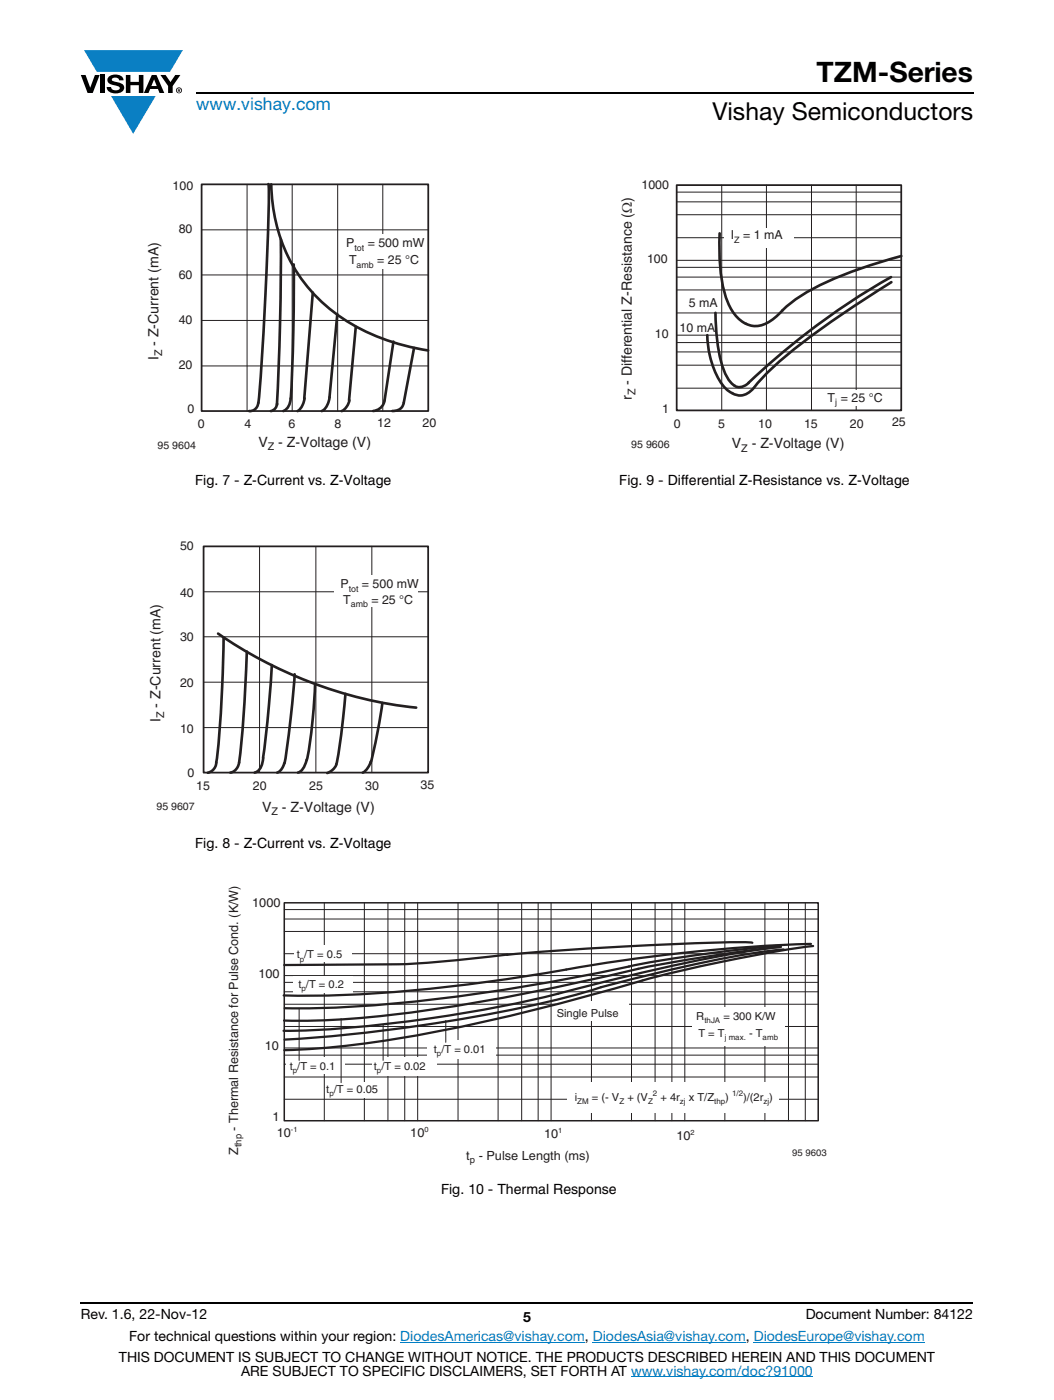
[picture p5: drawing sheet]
<svg xmlns="http://www.w3.org/2000/svg" width="210mm" height="279mm" viewBox="0 0 210 279" stroke-linecap="round" stroke-linejoin="round" font-family="sans-serif">
<g fill="#0a7fc3">
<path d="M16.8 10h19.7l-2.6 4.3h-1.1h-13.5z"/>
<path d="M22.2 19.2h8.9l-4.5 7.5z"/>
</g>
<g fill="#000">
<path d="M16.1 15h1l.9 2.5 .9-2.5h1l-1.4 3.6h-1zM20 15h.9v3.6h-.9zM21.8 15.3a2.1 2.1 0 0 1 2.7 .3l.1 .4h-.8a.79 .79 0 0 0-.7-.5 .79 .79 0 0 0-.8 .4l.2 .3 1 .2a1.08 1.08 0 0 1 1.3 1 1.08 1.08 0 0 1-1.1 1.2 1.73 1.73 0 0 1-2.4-1.2h.9a.96 .96 0 0 0 .8 .6 .96 .96 0 0 0 .9-.4 1.31 1.31 0 0 0-1.2-.6 1.03 1.03 0 0 1-1.1-.6 1.03 1.03 0 0 1 .2-1.1zM25.1 15h.9v1.3h1.7v-1.3h.9v3.6h-.9v-1.6h-1.7v1.6h-.9zM32 15h1l1 1.4 1-1.4h1l-1.6 2.2v1.4h-.9v-1.4z"/>
<path d="M30.7 15.9l.6 1.3h-1.1zM30.3 15l-1.6 3.6h.9l.4-.8h1.5l.3 .8h1l-1.6-3.6z"/>
<path d="M35.6 17.8h.2v.2h-.2zM35.5 17.7v.7h.1v-.3l.4 .3-.2-.3 .2-.2-.1-.2z"/>
<path d="M35.3 18a.46 .46 0 0 1 .9 0 .46 .46 0 0 1-.9 0zM35.1 18a.6 .6 0 0 0 1.2 0 .6 .6 0 0 0-1.2 0z"/>
</g>
<path d="M39.1 18.6h155M16.1 260h178" fill="none" stroke="#000" stroke-width=".36"/>
<path d="M79.9 267.9h36.8M118.3 267.9h30.5M125.9 274.8h36.3M150.4 267.9h34.1" fill="none" stroke="#007ec4" stroke-width=".2"/>
<path d="M40.2 36.8h45.2v45.2h-45.2z" fill="none" stroke="#231f20" stroke-width=".35"/>
<path d="M49.3 36.8v45.2M58.3 36.8v45.2M67.4 36.8v45.2M76.4 36.8v45.2M40.2 54.9h45.2M40.2 45.9h45.2M40.2 73h45.2M40.2 64h45.2" fill="none" stroke="#231f20" stroke-width=".2"/>
<g fill="none" stroke="#231f20" stroke-width=".53">
<path d="M53.5 36.7a387.4 387.4 0 0 1-1 30.5l-.9 13.2M54.1 36.8a32.3 32.3 0 0 0 21.6 30.6 47.1 47.1 0 0 0 9.7 2.5M56 47.7l-.1 17-.7 16.1M58.6 52.8l-.1 14.5-.5 12.2M62.4 58.4l-1.7 21.1M58 79.5a2.57 2.57 0 0 1-1.5 2.5M60.7 79.5a3.6 3.6 0 0 1-1.4 2.5M67.3 62.7l-1.6 16.6a3.6 3.6 0 0 1-1.5 2.7M69.7 79.9a2.96 2.96 0 0 1-1.6 2.1M71 65.2l-1.4 14.7M78.5 68.2l-1.8 11.7a2.49 2.49 0 0 1-2.3 2.1M82.6 69.4l-2.1 11a1.97 1.97 0 0 1-2.2 1.6"/>
<path d="M51.5 80.4a1.69 1.69 0 0 1-1.8 1.6M55.3 80.5l-.4 1-.4 .3-.5 .2"/>
</g>
<path d="M67.7 46.8h14.8v6.9h-14.8z" fill-rule="evenodd" fill="#fff"/>
<path d="M40.6 109h44.8v45.2h-44.8z" fill="none" stroke="#231f20" stroke-width=".35"/>
<path d="M40.6 118.1h44.8M51.8 109v45.2M63 109v45.2M74.2 109v45.2M40.6 136.1h44.8M40.6 127.1h44.8M40.6 145.2h44.8" fill="none" stroke="#231f20" stroke-width=".2"/>
<g fill="none" stroke="#231f20" stroke-width=".53">
<path d="M43.5 126.4a85.8 85.8 0 0 0 39.5 14.8M44.6 127.2v.9a226.2 226.2 0 0 1-1.6 24.7l-.6 1-.9 .4M49.2 130l-.6 12.2-.9 10M54.2 132.7l-.7 9.4-1 9.1M58.8 134.6a198.9 198.9 0 0 1-2 17.7M62.8 136.7a99.4 99.4 0 0 1-1.6 15M68.9 138.5a119.5 119.5 0 0 1-1.9 14.3l-.7 .9-1 .6M47.7 152.2a2.28 2.28 0 0 1-1.8 2M52.5 151.3a2.82 2.82 0 0 1-1.7 2.9M56.7 152.3a2.7 2.7 0 0 1-1.4 1.9M61.2 151.7a3.1 3.1 0 0 1-1.8 2.5M74 152a4 4 0 0 1-1.7 2.2"/>
<path d="M76.3 140.3a106.3 106.3 0 0 1-2.4 12"/>
</g>
<path d="M66.6 114.8h16.7v6.3h-16.7z" fill="#fff"/>
<path d="M135 36.9h44.8v45h-44.8z" fill="none" stroke="#231f20" stroke-width=".35"/>
<g fill="none" stroke="#231f20" stroke-width=".2">
<path d="M135 38.3h44.8M144 36.9v45M152.9 36.9v45M161.9 36.9v45M170.8 36.9v45M135 52h44.8M135 53.4h44.8M135 55.3h44.8M135 57.9h44.8M135 40.3h44.8M135 42.9h44.8M135 47.4h44.8"/>
<path d="M135 66.9h44.8M135 68.4h44.8M135 70.2h44.8M135 72.9h44.8M135 77.5h44.8M135 62.5h44.8"/>
</g>
<path d="M143.6 46.6a34.2 34.2 0 0 0 1.7 14 6.6 6.6 0 0 0 4.5 4.4 5.6 5.6 0 0 0 4.9-1.7 30.6 30.6 0 0 1 11.8-7.7l7.1-2.6 6.2-1.9M177.7 55.3a146.4 146.4 0 0 0-28.7 21.4 2.19 2.19 0 0 1-3.4-.6 18 18 0 0 1-2.6-8.7l-.3-5M177.8 56.3a159.8 159.8 0 0 0-24.1 17.5l-3.3 3.6M141.1 66.9a18 18 0 0 0 3.4 10.4l1 .9 .6 .3M150.4 77.4a3.2 3.2 0 0 1-4.3 1.1" fill="none" stroke="#231f20" stroke-width=".53"/>
<g fill="#fff">
<path d="M165.1 77.9h11.3v3.1h-11.3z"/>
<path d="M144.4 45.5h13.8v3.8h-13.8z"/>
</g>
<path d="M56.7 180.2h106.5v43.5h-106.5z" fill="none" stroke="#231f20" stroke-width=".3"/>
<g fill="none" stroke="#231f20" stroke-width=".2">
<path d="M56.7 196.1h106.5M56.7 197.9h106.5M56.7 181.5h106.5M56.7 183.4h106.5M56.7 185.9h106.5M56.7 190.3h106.5M56.7 194.7h106.5M64.7 180.2v43.5M72.7 180.2v43.5M77.4 180.2v43.5M80.7 180.2v43.5M83.3 180.2v43.5"/>
<path d="M91.4 180.2v43.5M99.4 180.2v43.5M104.1 180.2v43.5M107.4 180.2v43.5M109.9 180.2v43.5M118 180.2v43.5M126 180.2v43.5M130.7 180.2v43.5M134 180.2v43.5M136.6 180.2v43.5M144.6 180.2v43.5M152.6 180.2v43.5"/>
<path d="M157.3 180.2v43.5M160.6 180.2v43.5M56.7 210.6h106.5M56.7 212.4h106.5M56.7 214.9h106.5M56.7 219.4h106.5M56.7 200.4h106.5M56.7 204.9h106.5M56.7 209.1h106.5"/>
</g>
<g fill="#fff">
<path d="M58.6 188.6h11.5v3.4h-11.5z" fill-rule="evenodd"/>
<path d="M58.5 194.9h11.8v3.3h-11.8z" fill-rule="evenodd"/>
<path d="M57.1 210.9h11.8v3.4h-11.8z" fill-rule="evenodd"/>
<path d="M74.2 210.9h12.8v3.7h-12.8z" fill-rule="evenodd"/>
<path d="M85.3 207.5h13.6v3.7h-13.6z" fill-rule="evenodd"/>
<path d="M110.8 199.8h14.6v4h-14.6z" fill-rule="evenodd"/>
<path d="M138.1 201h18.5v7.7h-18.5z" fill-rule="evenodd"/>
</g>
<g fill="#fff">
<path d="M65.2 216h11.9v3h-11.9z"/>
<path d="M113.1 216h42.2v6.1h-42.2z"/>
</g>
<path d="M101.2 190.5l-10.8 1.2-9.2 .7-24.5 .2M150.1 188.1a272.6 272.6 0 0 0-25.4 .8l-13.4 .8-10.2 .9M155.6 188.7a271.4 271.4 0 0 0-31.4 4.5 352.9 352.9 0 0 1-60.7 8h-6.7M155.7 189a317 317 0 0 0-28.4 4.3 380.9 380.9 0 0 1-57.2 10l-7.1 .4h-6.3M155.8 189a311.3 311.3 0 0 0-41.8 8.6 263.4 263.4 0 0 1-56.2 8.1h-1.2M156.3 189.5a225.7 225.7 0 0 0-33.9 6.9 279.8 279.8 0 0 1-51 9.9l-8.5 .8-6.1 .4M161.8 188.4a357.3 357.3 0 0 0-54.4 6 283 283 0 0 1-50.8 4.3M162.2 188.8a285.8 285.8 0 0 0-34 6.9 372.9 372.9 0 0 1-57.3 12.8l-7.4 .7-6.8 .4" fill="none" stroke="#231f20" stroke-width=".45"/>
<path d="M59.7 201.2v10.4M68 203.3v12.8M76.4 204.5v7.1M88.9 203.7v4.3" fill="none" stroke="#231f20" stroke-width=".2"/>
<text font-size="5.6" x="162.9" y="16.4">TZM-Series</text>
<text font-size="4.9" x="142.1" y="24">Vishay Semiconductors</text>
<text font-size="3.5" fill="#007ec4" x="39.1" y="21.9">www.vishay.com</text>
<g font-size="2.8" fill="#231f20">
<text x="31.6" y="71.9" transform="rotate(-90 31.6 71.9)">I</text>
<text x="31.6" y="69" transform="rotate(-90 31.6 69)">- Z-Current (mA)</text>
<text x="126" y="76.8" transform="rotate(-90 126 76.8)">- Differential Z-Resistance (Ω)</text>
<text x="126" y="79.9" transform="rotate(-90 126 79.9)">r</text>
<text x="51.6" y="89.2">V</text>
<text x="55.5" y="89.2">- Z-Voltage (V)</text>
<text x="146" y="89.4">V</text>
<text x="149.9" y="89.4">- Z-Voltage (V)</text>
<text x="32" y="141.2" transform="rotate(-90 32 141.2)">- Z-Current (mA)</text>
<text x="32" y="144.1" transform="rotate(-90 32 144.1)">I</text>
<text x="52.3" y="162">V</text>
<text x="56.3" y="162">- Z-Voltage (V)</text>
</g>
<g font-size="2.8">
<text x="38.9" y="96.8">Fig. 7 - Z-Current vs. Z-Voltage</text>
<text x="123.5" y="96.8">Fig. 9 - Differential Z-Resistance vs. Z-Voltage</text>
<text x="38.9" y="169.2">Fig. 8 - Z-Current vs. Z-Voltage</text>
<text x="88" y="238.3">Fig. 10 - Thermal Response</text>
<text x="16.1" y="263.3">Rev. 1.6, 22-Nov-12</text>
<text x="104.3" y="263.8">5</text>
<text x="160.7" y="263.3">Document Number: 84122</text>
<text x="25.8" y="267.7">For technical questions within your region: DiodesAmericas@vishay.com, DiodesAsia@vishay.com, DiodesEurope@vishay.com</text>
<text x="23.7" y="271.7">THIS DOCUMENT IS SUBJECT TO CHANGE WITHOUT NOTICE. THE PRODUCTS DESCRIBED HEREIN AND THIS DOCUMENT</text>
<text x="48.1" y="274.6">ARE SUBJECT TO SPECIFIC DISCLAIMERS, SET FORTH AT www.vishay.com/doc?91000</text>
</g>
<g font-size="2.5" fill="#231f20">
<text x="34.4" y="37.9">100</text>
<text x="128" y="37.7">1000</text>
<text x="35.6" y="46.5">80</text>
<text x="145.8" y="47.7">I</text>
<text x="148.2" y="47.7">= 1 mA</text>
<text x="69.1" y="49.4">P</text>
<text x="69.6" y="52.8">T</text>
<text x="73.4" y="49.4">= 500 mW</text>
<text x="75.3" y="52.8">= 25 °C</text>
<text x="129.1" y="52.4">100</text>
<text x="35.6" y="55.8">60</text>
<text x="35.6" y="64.7">40</text>
<text x="137.4" y="61.4">5 mA</text>
<text x="130.6" y="67.4">10</text>
<text x="135.5" y="66.3">10 mA</text>
<text x="35.6" y="73.7">20</text>
<text x="37.4" y="82.5">0</text>
<text x="132.1" y="82.3">1</text>
<text x="165.1" y="80.2">T = 25 °C</text>
<text x="39.5" y="85.5">0</text>
<text x="48.8" y="85.5">4</text>
<text x="57.6" y="85.5">6</text>
<text x="66.7" y="85.5">8</text>
<text x="75.2" y="85.2">12</text>
<text x="84.3" y="85.2">20</text>
<text x="134.4" y="85.3">0</text>
<text x="143.2" y="85.3">5</text>
<text x="151.3" y="85.3">10</text>
<text x="160.4" y="85.3">15</text>
<text x="169.5" y="85.3">20</text>
<text x="178" y="85.1">25</text>
<text x="35.9" y="109.8">50</text>
<text x="35.9" y="119.1">40</text>
<text x="67.9" y="117.4">P</text>
<text x="72.2" y="117.4">= 500 mW</text>
<text x="68.5" y="120.4">T</text>
<text x="74.1" y="120.4">= 25 °C</text>
<text x="35.9" y="128">30</text>
<text x="35.9" y="137.2">20</text>
<text x="35.9" y="146.3">10</text>
<text x="37.4" y="155">0</text>
<text x="39.1" y="157.6">15</text>
<text x="50.5" y="157.6">20</text>
<text x="61.7" y="157.6">25</text>
<text x="72.9" y="157.6">30</text>
<text x="83.9" y="157.4">35</text>
<text x="50.3" y="180.9">1000</text>
<text x="51.5" y="195.1">100</text>
<text x="52.8" y="209.6">10</text>
<text x="47.5" y="225.6" transform="rotate(-90 47.5 225.6)">- Thermal Resistance for Pulse Cond. (K/W)</text>
<text x="54.4" y="223.7">1</text>
<text x="55.2" y="226.8">10</text>
<text x="81.9" y="226.8">10</text>
<text x="108.5" y="227">10</text>
<text x="134.9" y="227.4">10</text>
<text x="47.5" y="230.5" transform="rotate(-90 47.5 230.5)">Z</text>
<text x="93" y="231.5">t</text>
<text x="95.5" y="231.5">- Pulse Length (ms)</text>
</g>
<g font-size="2.2" fill="#231f20">
<text x="59.2" y="191.3">t /T = 0.5</text>
<text x="59.5" y="197.1">t /T = 0.2</text>
<text x="111.1" y="202.9">Single Pulse</text>
<text x="138.9" y="203.6">R</text>
<text x="144.3" y="203.6">= 300 K/</text>
<text x="152.6" y="203.6">W</text>
<text x="139.3" y="207">T = T</text>
<text x="149.4" y="207">- T</text>
<text x="57.8" y="213.6">t /T = 0.1</text>
<text x="74.6" y="213.6">t /T = 0.02</text>
<text x="86.5" y="210.2">t /T = 0.01</text>
<text x="65.1" y="218.2">t</text>
<text x="66.6" y="218.2">/T = 0.05</text>
<text x="114.7" y="219.7">i</text>
<text x="118.1" y="219.7">= (- V</text>
<text x="125.1" y="219.7">+ (V</text>
<text x="131.8" y="219.7">+ 4r</text>
<text x="137.4" y="219.7">x T/Z</text>
<text x="144.7" y="219.7">)</text>
<text x="148.2" y="219.7">)/(2r</text>
<text x="153.5" y="219.7">)</text>
</g>
<g font-size="2.1" fill="#231f20">
<text x="32.3" y="71.1" transform="rotate(-90 32.3 71.1)">Z</text>
<text x="126.7" y="78.9" transform="rotate(-90 126.7 78.9)">Z</text>
<text x="31.4" y="89.5">95 9604</text>
<text x="53.4" y="89.9">Z</text>
<text x="125.9" y="89.4">95 9606</text>
<text x="147.9" y="90.1">Z</text>
<text x="32.7" y="143.3" transform="rotate(-90 32.7 143.3)">Z</text>
<text x="31.2" y="161.7">95 9607</text>
<text x="54.2" y="162.7">Z</text>
</g>
<g font-size="1.9" fill="#231f20">
<text x="48.2" y="229" transform="rotate(-90 48.2 229)">thp</text>
<text x="93.7" y="232.1">p</text>
<text x="158" y="230.7">95 9603</text>
</g>
<g font-size="1.8" fill="#231f20">
<text x="70.7" y="50.1">tot</text>
<text x="71.1" y="53.5">amb</text>
<text x="146.5" y="48.4">Z</text>
<text x="166.6" y="80.9">j</text>
<text x="69.6" y="118.1">tot</text>
<text x="70" y="121.2">amb</text>
</g>
<g font-size="1.6" fill="#231f20">
<text x="59.8" y="191.9">p</text>
<text x="60.2" y="197.7">p</text>
<text x="140.5" y="204.2">thJA</text>
<text x="144.6" y="207.6">j max.</text>
<text x="152.1" y="207.6">amb</text>
<text x="58.4" y="214.2">p</text>
<text x="75.2" y="214.2">p</text>
<text x="87.2" y="210.8">p</text>
<text x="65.7" y="218.8">p</text>
<text x="115.2" y="220.3">ZM</text>
<text x="123.6" y="220.3">Z</text>
<text x="129.3" y="220.3">Z</text>
<text x="130.3" y="218.7">2</text>
<text x="135.6" y="220.3">zj</text>
<text x="142.5" y="220.3">thp</text>
<text x="146" y="218.7">1/2</text>
<text x="152.3" y="220.3">zj</text>
</g>
<g font-size="1.5" fill="#231f20">
<text x="58" y="226">-1</text>
<text x="84.7" y="226">0</text>
<text x="111.4" y="226.2">1</text>
<text x="137.7" y="226.6">2</text>
</g>
</svg>
